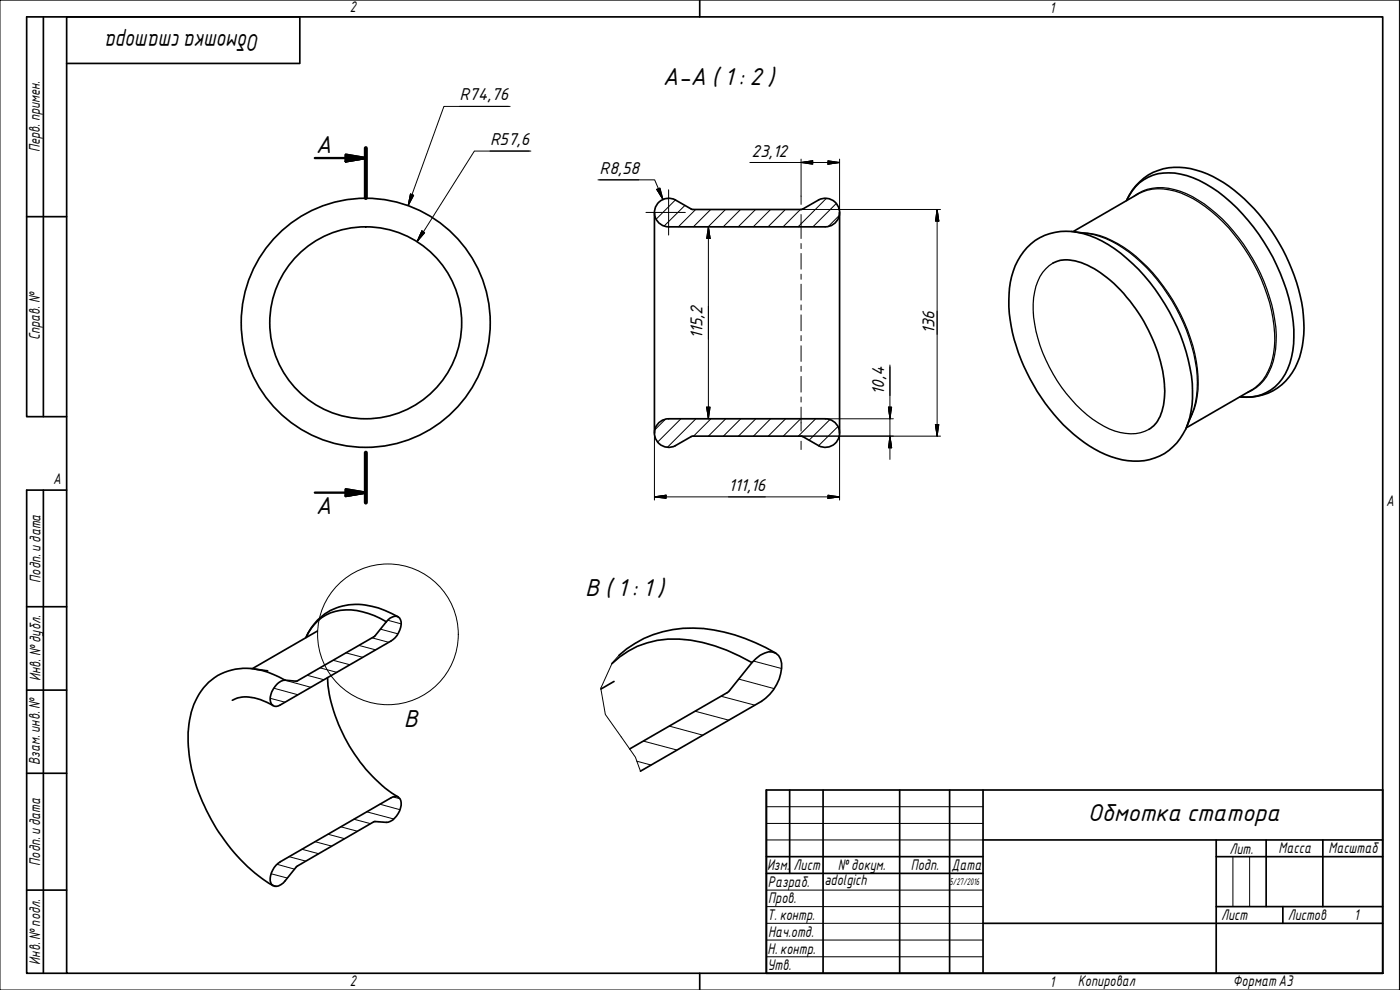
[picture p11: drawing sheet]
<svg xmlns="http://www.w3.org/2000/svg" width="420mm" height="297mm" viewBox="0 0 420 297" stroke-linecap="round" stroke-linejoin="round" font-family="sans-serif">
<g fill="none" stroke="#000" stroke-width=".51">
<path d="M202.7 60a4.3 4.3 0 0 0-6.2 2.7 4.3 4.3 0 0 0 4.2 5.4M202.7 60l5.2 2.9M245.7 60l-4.8 2.7M245.7 60a4.3 4.3 0 0 1 6.1 2.7 4.3 4.3 0 0 1-4.1 5.4h-47M196.4 63.7v66.3M240.9 62.7l-32.9 .2M252 63.7v66.3M338.1 60.2a13.6 13.6 0 0 1 16.2-8 37 37 0 0 1 18.6 12 59.1 59.1 0 0 1 15.4 34.7 22.9 22.9 0 0 1-4.5 16 13.2 13.2 0 0 1-11.7 4.2M200.7 125.7h47a4.3 4.3 0 0 1 4.1 5.3 4.3 4.3 0 0 1-6.1 2.7l-4.8-2.7M200.7 125.7a4.3 4.3 0 0 0-4.2 5.3 4.3 4.3 0 0 0 6.2 2.7l5.2-2.8M208 130.9l32.9 .1M95.2 189.3l-19.5 11.3"/>
<path d="M116 186.5a3.2 3.2 0 0 1 3.5-1.4 3.1 3.1 0 0 1 .5 3.9 6.1 6.1 0 0 1-2.7 3.3l-33.2 19.2a1.95 1.95 0 0 1-2.3 .1 1.95 1.95 0 0 1-.7-2.3 6.2 6.2 0 0 1 4.4-5.2M116 186.5l-3.8 4.6-23.1 13.3-3.6-.3M116 186.5a19.5 19.5 0 0 0-16.8-2.6 13.7 13.7 0 0 0-7.4 7.4M119.5 185.1a22.6 22.6 0 0 0-15.8-3.4 16.1 16.1 0 0 0-11.8 9.3M183.6 199.1a27.2 27.2 0 0 1 23.7-7 52.1 52.1 0 0 1 18.4 6.7 7.5 7.5 0 0 1 6.1-3.2 3.8 3.8 0 0 1 2.8 4.9 13.6 13.6 0 0 1-6.1 9.9l-36.3 21M225.7 198.8l-7.1 8.8-29.6 17.1M232.8 195.9a50.2 50.2 0 0 0-27.8-7.4 31.8 31.8 0 0 0-19.3 8.1M69.7 210.1a10.4 10.4 0 0 1 9.4 .2l2.9 1.4M76.3 200.7l4 .6M85.5 204.1a21.5 21.5 0 0 0-15.9-3.1 17.1 17.1 0 0 0-12.5 13.9 42.7 42.7 0 0 0 3.6 25.6 54.6 54.6 0 0 0 21.3 25.2M98.3 203.3a47.7 47.7 0 0 0 12.5 28.6 36.2 36.2 0 0 0 8.7 7.2M184.3 204.5l-4 2.2"/>
<path d="M82.9 259.6l1.2-1 33.2-19.2a1.95 1.95 0 0 1 2.4-.1 1.95 1.95 0 0 1 .7 2.3 6 6 0 0 1-4.4 5.1l-3.8-.1-23.1 13.4-3.6 4.3a2.8 2.8 0 0 1-4 1.1 5.3 5.3 0 0 1 1.4-5.8z"/>
<circle cx="109.8" cy="96.9" r="28.8"/>
<circle cx="109.8" cy="96.9" r="37.4"/>
</g>
<path d="M340.4 58.9a14.2 14.2 0 0 1 13.8-1.5 42.5 42.5 0 0 1 19 15.9 53 53 0 0 1 9.8 27.2 20.9 20.9 0 0 1-3.8 13.8 12.2 12.2 0 0 1-4.8 3.5M341.5 58.2a15.1 15.1 0 0 1 12.9-.3 44.6 44.6 0 0 1 20.4 18.8 47.4 47.4 0 0 1 7.7 27.4 16.7 16.7 0 0 1-5.8 12.2l-1.2 .8M316 78.9a13 13 0 0 0-5.8 10.4 41 41 0 0 0 7 24.9 37.4 37.4 0 0 0 17.4 15.1 12.8 12.8 0 0 0 10.2-.5M324.9 69.9a24.2 24.2 0 0 1 14.1 5.5 54.4 54.4 0 0 1 20.5 37.5 24.2 24.2 0 0 1-2.4 12.8M326.6 70.1a32.4 32.4 0 0 1 17.5 10.2 55.3 55.3 0 0 1 15.2 32.5 26.2 26.2 0 0 1-1.5 11.3" fill="none" stroke="#000" stroke-width=".38"/>
<path d="M338.3 59.8a16.3 16.3 0 0 1 19-9.2 37.3 37.3 0 0 1 19.1 12 58 58 0 0 1 14.8 32.1 26.2 26.2 0 0 1-4.3 18.4 15.9 15.9 0 0 1-14.4 6M341.5 58.2l-19.5 11.3M308.2 74.3a17.2 17.2 0 0 1 18.8-3.6 44.2 44.2 0 0 1 19.7 16.2 56.3 56.3 0 0 1 11.2 30.4 21 21 0 0 1-7.1 17.8 17.7 17.7 0 0 1-17.4 1.9 45.2 45.2 0 0 1-20.9-17.8 53.1 53.1 0 0 1-9.7-29 22.6 22.6 0 0 1 5.4-15.9zM316 78.9a10.7 10.7 0 0 1 9.4 .3 37.1 37.1 0 0 1 15.5 13.5 43.7 43.7 0 0 1 8.5 26.9 11.3 11.3 0 0 1-4.6 9.2M322.5 69.6l4.1 .5M375.5 117.1l-19.5 11.3M357.8 124.1l-1.6 3.8" fill="none" stroke="#000" stroke-width=".51"/>
<path d="M185.7 196.6l-1.9 2.3-3.5 7.5 1.4 8 9 12.8 1.5 4.2" fill="none" stroke="#000" stroke-width=".3"/>
<path d="M109.8 44.4v15M109.8 135.8v15" fill="none" stroke="#000" stroke-width="1.2"/>
<path d="M94.5 47.4h15.3M103.8 46.4l6 1-6 1zM94.5 147.8h15.3M103.8 146.8l6 1-6 1z" fill="none" stroke="#000" stroke-width=".7"/>
<path d="M103.8 48.4l6-1zM103.8 46.4l6 1-6 1zM103.8 148.8l6-1zM103.8 146.8l6 1-6 1z" fill="#000" stroke="#000" stroke-width=".7"/>
<circle cx="116.4" cy="190.3" r="21.1" fill="none" stroke="#000" stroke-width=".3"/>
<path d="M20 5.1h395v286.9h-395zM210 0v5.1M210 292v5" fill="none" stroke="#000" stroke-width=".51"/>
<path d="M0 0h420v297h-420z" fill="none" stroke="#000" stroke-width=".3"/>
<g fill="none" stroke="#000" stroke-width=".51">
<path d="M230 237h185v55h-185zM237 237v25.1M247 237v55M270 237v55M285 237v55M295 237v55M230 257h65M295 252h120M365 257h50M365 252v40M380 252v20M397 252v20"/>
<path d="M230 262.1h65M295 277h120M365 272h50M385 272v5"/>
</g>
<path d="M230 242h65M230 247.1h65M230 252h65M370 257v15M375 257v15M230 267.1h65M230 272h65M230 277h65M230 282.1h65M230 287.1h65" fill="none" stroke="#000" stroke-width=".3"/>
<g fill="none" stroke="#000" stroke-width=".3">
<path d="M202.7 60l-5.8 5.8M248 59.5l-8.5 8.6M205.5 61.6l-6.2 6.2M208.8 62.9l-5.2 5.2M213.3 62.9l-5.2 5.2M217.7 62.9l-5.2 5.2M222.2 62.9l-5.2 5.2M226.8 62.9l-5.2 5.2M231.3 62.9l-5.2 5.2M235.7 62.9l-5.2 5.2M240.2 62.9l-5.2 5.2M251 61.1l-7 7"/>
<path d="M251.8 64.8l-3.2 3.1M199.7 125.8l-3.2 3.2M204.3 125.7l-6.9 6.9M208.9 125.7l-8.6 8.5M213.4 125.7l-5.2 5.2M217.8 125.7l-5.2 5.2M222.3 125.7l-5.2 5.2M226.8 125.7l-5.2 5.2M231.3 125.7l-5.2 5.2M235.8 125.7l-5.2 5.2M240.3 125.7l-5.2 5.2M244.8 125.7l-5.2 5.2"/>
<path d="M249 125.9l-6.2 6.2M251.5 128l-5.8 5.7M99.9 198.1l5.1 1.3M103.8 195.9l5 1.3M107.8 193.7l5 1.3M111.6 191.4l5 1.3M114.2 188.8l5.2 1.4M116.4 186.1l4 1.1M226.2 198.4l8.4 2.2M81.2 209.5l4.3 1.2M82.2 206.5l7.2 2M85.5 204.1l7.8 2.1"/>
<path d="M92.2 202.6l5 1.3M96.1 200.4l5 1.3M200.9 217.9l10 2.7M208.7 213.4l10 2.7M216.4 208.9l10.1 2.7M221.7 203.8l10.6 2.8M118 239.1l2 .5M191.1 228.4l4.3 1.1M193.1 222.4l10 2.6M83.1 259.3l5.3 1.5M86.7 257l5.1 1.4M90.6 254.8l5 1.3"/>
<path d="M94.5 252.5l5 1.4M98.4 250.3l5 1.3M102.3 248.1l5 1.3M106.2 245.8l5 1.3M110 243.6l8.2 2.1M114 241.3l6 1.6M81.4 262.2l4.8 1.2M81.8 265.5l1.3 .4"/>
</g>
<path d="M13 5.1v119.9M20 19h70v-13.9h-82v119.9h12M8 65h12M13 147.1v144.9M20 147.1h-12v144.9h12M8 182h12M8 207.1h12M8 232h12M8 267.1h12" fill="none" stroke="#000" stroke-width=".51"/>
<g fill="none" stroke="#000" stroke-width=".3">
<path d="M137.9 31.9h14.7M153.1 31.9h-19.9l-10.7 29.8M123.2 58.2l.9 .4-1.6 3.1zM147.1 45.3h11.7M159.3 45.3h-16.9l-17.2 27.2M179.5 54h17l2.4 5.8M180 54h11.7M197.1 56.8l1-.4 .8 3.4zM225 48.8h27M240.4 48.8l3.5-.6v1.1zM240.4 47.7v11.2M248.5 48.2l3.5 .6-3.5 .5z"/>
<path d="M252 47.7v16M126.6 69.3l.8 .5-2.2 2.7zM212.6 68.1l.5 3.5h-1zM212.6 68.1v57.6M240.5 62.9h41.8M281.2 62.9l.5 3.4h-1zM281.2 62.9v68M267.1 109.5v28.3M196.4 130v20M212.1 122.2h1l-.5 3.5zM240.5 130.9h41.8M247.6 125.7h20.5"/>
<path d="M252 130v20M266.6 122.2h1l-.5 3.5zM267.1 130.9l.5 3.5h-1zM280.7 127.4h1l-.5 3.5zM196.4 149.1l3.5-.5v.9zM196.4 149.1h55.6M248.5 148.6l3.5 .5-3.5 .4z"/>
</g>
<g fill="#000" stroke="#000" stroke-width=".3">
<path d="M123.2 58.2l-.7 3.5zM123.2 58.2l.9 .4-1.6 3.1zM197.1 56.8l1.8 3zM197.1 56.8l1-.4 .8 3.4zM240.4 48.8l3.5-.6zM240.4 48.8l3.5-.6v1.1zM248.5 49.3l3.5-.5zM248.5 48.2l3.5 .6-3.5 .5zM126.6 69.3l-1.4 3.2zM126.6 69.3l.8 .5-2.2 2.7zM212.6 68.1l.5 3.5zM212.6 68.1l.5 3.5h-1z"/>
<path d="M281.2 62.9l.5 3.4zM281.2 62.9l.5 3.4h-1zM212.1 122.2l.5 3.5zM212.1 122.2h1l-.5 3.5zM266.6 122.2l.5 3.5zM266.6 122.2h1l-.5 3.5zM267.1 130.9l.5 3.5zM267.1 130.9l.5 3.5h-1zM280.7 127.4l.5 3.5zM280.7 127.4h1l-.5 3.5zM196.4 149.1l3.5-.5zM196.4 149.1l3.5-.5v.9z"/>
<path d="M248.5 149.5l3.5-.4zM248.5 148.6l3.5 .5-3.5 .4z"/>
</g>
<path d="M200.7 56.9v13.6M193.9 63.7h11.8" fill="none" stroke="#000" stroke-width=".3"/>
<g fill="none" stroke="#000" stroke-width=".3">
<path d="M240.4 58.9v2.4M240.4 64.4v7.2M240.4 73.1v1.5M240.4 76.1v4.7M240.4 82.3v1.5M240.4 85.3v4.7M240.4 91.5v1.5M240.4 94.5v4.7M240.4 100.7v1.5M240.4 103.7v4.7M240.4 109.9v1.5M240.4 113v4.7"/>
<path d="M240.4 119.1v1.5M240.4 122.2v7.1M240.4 132.4v2.5"/>
</g>
<g font-size="7">
<text x="78" y="10.3" transform="rotate(180 78 10.3)">Обмотка статора</text>
<text x="198.9" y="25.6">A-A (1: 2)</text>
<text x="94.8" y="45.9">A</text>
<text x="94.8" y="154.3">A</text>
<text x="175.6" y="178.7">B (1: 1)</text>
<text x="121.2" y="218">B</text>
<text x="326.5" y="246.2">Обмотка статора</text>
</g>
<g font-size="5">
<text x="137.9" y="30.1">R74,76</text>
<text x="147.1" y="43.6">R57,6</text>
<text x="225.6" y="47">23,12</text>
<text x="180" y="52.2">R8,58</text>
<text x="210.8" y="101.8" transform="rotate(-90 210.8 101.8)">115,2</text>
<text x="280.4" y="100.3" transform="rotate(-90 280.4 100.3)">136</text>
<text x="265.4" y="118.5" transform="rotate(-90 265.4 118.5)">10,4</text>
<text x="218.6" y="147.3">111,16</text>
</g>
<g font-size="4.4">
<text x="105" y="3.7">2</text>
<text x="315" y="3.8">1</text>
<text x="11.9" y="45.6" transform="rotate(-90 11.9 45.6)">Перв. примен.</text>
<text x="12" y="102.2" transform="rotate(-90 12 102.2)">Справ. №</text>
<text x="16" y="145.2">A</text>
<text x="416" y="151.7">A</text>
<text x="12.2" y="174.8" transform="rotate(-90 12.2 174.8)">Подп. идата</text>
<text x="12.2" y="204.3" transform="rotate(-90 12.2 204.3)">Инв. №дубл.</text>
<text x="12" y="229.5" transform="rotate(-90 12 229.5)">Взам. инв. №</text>
<text x="369" y="256.1">Лит.</text>
<text x="383.7" y="256.1">Масса</text>
<text x="398.7" y="256.1">Масштаб</text>
<text x="12.1" y="259.8" transform="rotate(-90 12.1 259.8)">Подп. идата</text>
<text x="230.2" y="261.1">Изм.</text>
<text x="238.2" y="261.1">Лист</text>
<text x="251.5" y="261">№докум.</text>
<text x="273.4" y="261.2">Подп.</text>
<text x="285.6" y="261.2">Дата</text>
<text x="230.4" y="266.1">Разраб.</text>
<text x="247.4" y="265.7">adolgich</text>
<text x="230.6" y="271.1">Пров.</text>
<text x="230.3" y="276.1">Т. контр.</text>
<text x="230.5" y="281.1">Нач.отд.</text>
<text x="366.5" y="276.1">Лист</text>
<text x="386.5" y="276.1">Листов</text>
<text x="406.4" y="276">1</text>
<text x="230.4" y="286.1">Н. контр.</text>
<text x="12.1" y="289.4" transform="rotate(-90 12.1 289.4)">Инв. №подл.</text>
<text x="230.3" y="291.1">Утв.</text>
<text x="105" y="295.9">2</text>
<text x="315" y="296.1">1</text>
<text x="323.5" y="295.8">Копировал</text>
<text x="370" y="295.8">ФорматА3</text>
</g>
<text font-size="2.8" x="285" y="265.5">5/27/2016</text>
</svg>
